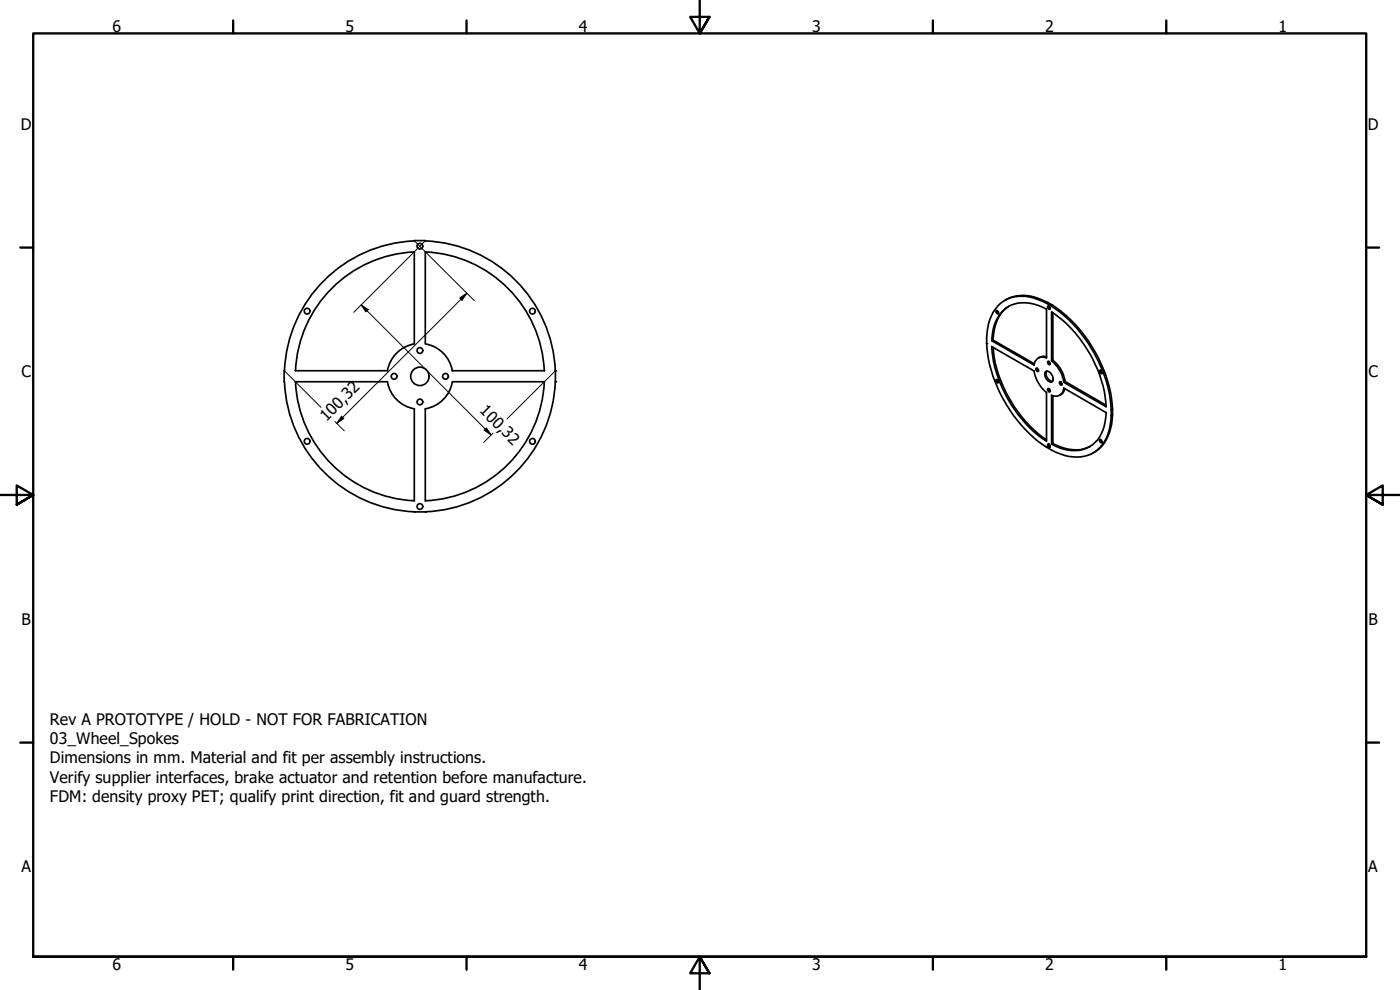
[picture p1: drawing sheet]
<svg xmlns="http://www.w3.org/2000/svg" width="420mm" height="297mm" viewBox="0 0 420 297" stroke-linecap="round" stroke-linejoin="round" font-family="sans-serif">
<!-- layer: Visible (ISO) -->
<g fill="none" stroke="#000" stroke-width=".51">
<path d="M124.3 72.2h3.3M124.3 75.6v27.5M124.4 72.3a40.7 40.7 0 0 0-39 39M124.4 75.6a37.4 37.4 0 0 0-35.8 35.6l27.7 .1a9.9 9.9 0 0 1 8.1-8.1M127.6 75.6v27.5M127.7 72.3a40.7 40.7 0 0 1 39 39M127.7 75.6a37.4 37.4 0 0 1 35.6 35.7M299.2 93.2l.5 .7-.6-.8a.54 .54 0 0 0-.1 .7 .54 .54 0 0 0 .7 .3v-.2M301.6 90.1a12 12 0 0 1 11.6 .1l1.2 .6M302.8 91.9a11.8 11.8 0 0 0-4.8 10.1M314.1 91l.4-.3 1.5 .9-.4 .3zM314.1 91a14.1 14.1 0 0 0-11-1.6 11.5 11.5 0 0 0-6.9 10.5 38.5 38.5 0 0 0 9 26.1 28.5 28.5 0 0 0 15.6 11 10 10 0 0 0 12.1-8.1l.6-4.2"/>
<path d="M314.5 91.8l.7 .5-.2 .5-.5-.4zM314.8 91.8l.4 .8M315.6 91.9l.4-.3a42.1 42.1 0 0 1 17.9 31.1l-.4 .2a41.8 41.8 0 0 0-17.9-31zM316 93.8v14.3M85.3 114.5h.1M85.3 111.2h.1M85.3 111.2v3.3M85.4 114.6a40.7 40.7 0 0 0 39 39M127.7 103.2a9.9 9.9 0 0 1 8.1 8.1l27.6-.1M163.3 114.6a37.4 37.4 0 0 1-35.6 35.7M163.4 114.5l-27.6 .1a9.9 9.9 0 0 1-8.1 8.1M166.7 114.6a40.7 40.7 0 0 1-39 39"/>
<path d="M166.7 111.2v3.3M297.6 102.2a12 12 0 0 1 5-10.3 11.9 11.9 0 0 1 11.5 .9v14.6a2.57 2.57 0 0 0-3.8 2.1l-12.7-7.3 .4-.2 12.4 7.1M297.6 104l12.7 7.3a10.9 10.9 0 0 0 3.8 6.5v14.6a38.4 38.4 0 0 1-16.5-28.4zM298.1 104.2a38.4 38.4 0 0 0 16 27.7M299 113.9l.3 .1 .4 .4-.2 .5-.5-.4zM299.2 113.9l.5 .8M311 110.5l.5 .2v.8l-.5-.4zM311.3 110.5l.4 .7M313.8 111.5a2.04 2.04 0 0 1 2.3 2.2 .89 .89 0 0 1-.7 1 .89 .89 0 0 1-1-.5l-.8-1.3v-.8zM314.1 107a2.74 2.74 0 0 0-2.5 .4M314.1 111.4a2.31 2.31 0 0 0 1.7 3M314.4 108.6a.56 .56 0 0 1 .7 .2 .56 .56 0 0 1-.1 .7l-.4-.2z"/>
<path d="M314.8 116.6l.4 .7-.2-.5-.4-.2a.56 .56 0 0 0-.1 .6 .56 .56 0 0 0 .7 .3v-.2M314.8 108.4l.4 .8M315.6 108.3a10.5 10.5 0 0 1 3.7 6.4M315.6 108.3v-14.7a38.5 38.5 0 0 1 16.4 28.4l-12.7-7.3M316 108.1a10.1 10.1 0 0 1 3.7 6.4M316 118.7v14.4l-.4 .2v-14.7a2.51 2.51 0 0 0 3.7-2.2l12.7 7.4a11.7 11.7 0 0 1-5 10.2 11.5 11.5 0 0 1-11.4-.7M316 108.1l-.4 .2M318.3 114.5l.5 .8-.2-.5-.4-.3a.56 .56 0 0 0-.1 .7 .56 .56 0 0 0 .6 .3l.1-.2M319.6 116.6l-.8 1.5-.8 .5M319.7 114.5l-.4 .2M319.7 114.5l12.3 7.1M330.3 111.1l.5 .8-.2-.5-.4-.3a.56 .56 0 0 0-.1 .7 .56 .56 0 0 0 .6 .3l.1-.2"/>
<path d="M124.3 122.7v27.6M124.4 122.7a9.9 9.9 0 0 1-8.1-8.1l-27.7-.1a37.4 37.4 0 0 0 35.8 35.8M127.6 122.7v27.6M314.8 133.3l.4 .7-.2-.5-.4-.3a.56 .56 0 0 0-.1 .7 .56 .56 0 0 0 .7 .3v-.2M316 133.1a12.2 12.2 0 0 0 11.2 .9M329.9 132a.55 .55 0 0 1 .8 .2 .55 .55 0 0 1-.1 .7l-.4-.2zM330.3 131.9l.5 .7M333.5 122.9l.4-.2v1.7l-.4 .3zM333.9 124.4a13.7 13.7 0 0 1-4.6 10.7l-1.3 .8M124.3 153.6h3.3"/>
<circle cx="126" cy="73.9" r=".86"/>
<circle cx="92.2" cy="93.4" r=".86"/>
<circle cx="159.8" cy="93.4" r=".86"/>
<circle cx="118.3" cy="112.9" r=".86"/>
<circle cx="126" cy="112.9" r="2.76"/>
<circle cx="126" cy="105.2" r=".86"/>
<circle cx="133.7" cy="112.9" r=".86"/>
<circle cx="92.2" cy="132.4" r=".86"/>
<circle cx="126" cy="120.6" r=".86"/>
<circle cx="159.8" cy="132.4" r=".86"/>
<circle cx="126" cy="152" r=".86"/>
</g>
<g fill="#000">
<circle cx="314.1" cy="91" r=".25"/>
<circle cx="166.7" cy="114.5" r=".25"/>
<circle cx="166.7" cy="111.2" r=".25"/>
<circle cx="296.1" cy="101.3" r=".25"/>
<circle cx="296.1" cy="103.1" r=".25"/>
<circle cx="314.1" cy="134.2" r=".25"/>
<circle cx="315.6" cy="135.1" r=".25"/>
<circle cx="333.5" cy="124.7" r=".25"/>
<circle cx="333.5" cy="122.9" r=".25"/>
<circle cx="124.3" cy="153.6" r=".25"/>
<circle cx="127.6" cy="153.6" r=".25"/>
</g>
<!-- layer: Border (ISO) -->
<g fill="none" stroke="#000" stroke-width=".7">
<path d="M70 6.1v3.9M140 6.1v3.9M210 0v10l-2.9-4.9h5.8l-2.9 4.9 2.9-4.9M280 6.1v3.9M350 6.1v3.9M6.1 74.3h3.9M410 74.3h3.9M0 148.5h10l-5-2.8v5.7l5-2.9-5 2.9M420 148.5h-10l5-2.8v5.7l-5-2.9 5 2.9M6.1 222.8h3.9M410 222.8h3.9M10 287.1v-277.1h400v277.1h-400h400"/>
<path d="M70 287.1v3.8M140 287.1v3.8M212.9 292l-2.9-4.9 2.9 4.9h-5.8l2.9-4.9v9.9M280 287.1v3.8M350 287.1v3.8"/>
</g>
<!-- layer: Dimension (ISO) -->
<path d="M124.3 72.2l18.1 18M127.6 72.2l-21.4 21.5M108.4 91.5l2.1 1.4-.7 .7zM108.4 91.5l39 39M138 89.4l2.1-1.4-1.4 2.1zM140.1 88l-39 39M85.3 111.2l11 11M166.7 111.2l-14.6 14.5M100.5 126.5l2.8 2.8M102.5 124.9l.7 .7-2.1 1.4zM145.3 129.1l.7-.7 1.4 2.1zM148 130l-2.8 2.8" fill="none" stroke="#000" stroke-width=".3"/>
<path d="M108.4 91.5l2.1 1.4-.7 .7zM138 89.4l2.1-1.4-1.4 2.1zM102.5 124.9l.7 .7-2.1 1.4zM145.3 129.1l.7-.7 1.4 2.1z" fill="#000"/>
<g font-size="4.8">
<text x="33.7" y="9.6">6</text>
<text x="103.7" y="9.6">5</text>
<text x="173.7" y="9.6">4</text>
<text x="243.7" y="9.6">3</text>
<text x="313.7" y="9.6">2</text>
<text x="383.7" y="9.6">1</text>
<text x="6.2" y="38.9">D</text>
<text x="410.5" y="38.9">D</text>
<text x="6.4" y="113.1">C</text>
<text x="410.7" y="113.1">C</text>
<text x="143.7" y="123.4" transform="rotate(45 143.7 123.4)">100,32</text>
<text x="98" y="126.7" transform="rotate(-45 98 126.7)">100,32</text>
<text x="6.4" y="187.4">B</text>
<text x="410.7" y="187.4">B</text>
<text x="15" y="217.5">Rev A PROTOTYPE / HOLD - NOT FOR FABRICATION</text>
<text x="15" y="223.3">03_Wheel_Spokes</text>
<text x="15" y="229">Dimensions in mm. Material and fit per assembly instructions.</text>
<text x="15" y="234.8">Verify supplier interfaces, brake actuator and retention before manufacture.</text>
<text x="15" y="240.6">FDM: density proxy PET; qualify print direction, fit and guard strength.</text>
<text x="6.4" y="261.7">A</text>
<text x="410.7" y="261.7">A</text>
<text x="33.7" y="290.9">6</text>
<text x="103.7" y="290.9">5</text>
<text x="173.7" y="290.9">4</text>
<text x="243.7" y="290.9">3</text>
<text x="313.7" y="290.9">2</text>
<text x="383.7" y="290.9">1</text>
</g>
</svg>
